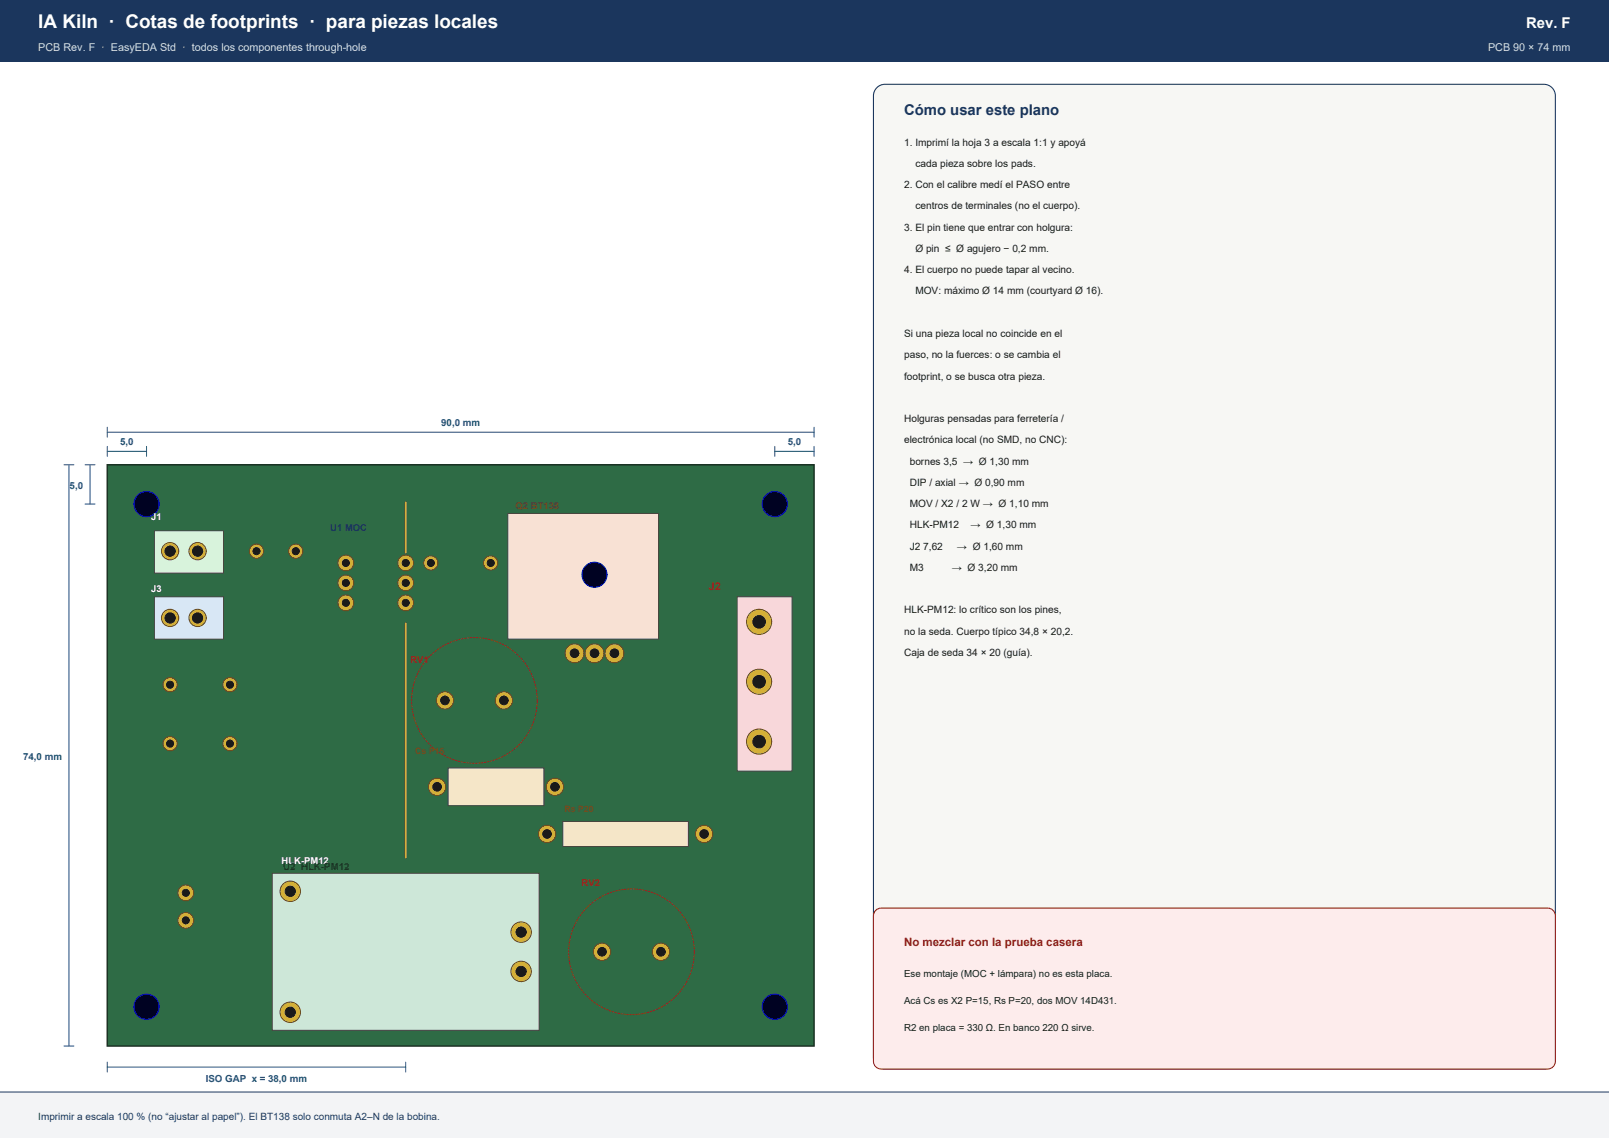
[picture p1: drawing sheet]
<svg xmlns="http://www.w3.org/2000/svg" width="420mm" height="297mm" viewBox="0 0 420 297" stroke-linecap="round" stroke-linejoin="round" font-family="sans-serif">
<path d="M0 0h420v16h-420z" fill-rule="evenodd" fill="#1b365d"/>
<path d="M0 285h420v12h-420z" fill-rule="evenodd" fill="#f3f4f6"/>
<path d="M0 285h420" fill="none" stroke="#1b365d" stroke-width=".26"/>
<path d="M28 121.3h184.5v151.7h-184.5z" fill-rule="evenodd" fill="#2e6b45" stroke="#1a3324" stroke-width=".39"/>
<path d="M105.9 131.1v13.2M105.9 162.7v61.1" fill="none" stroke="#c9a227" stroke-width=".49"/>
<path d="M40.3 138.5h18v11.1h-18z" fill-rule="evenodd" fill="#d8f3dc" stroke="#3d3d3d" stroke-width=".26"/>
<path d="M40.3 155.7h18v11.1h-18z" fill-rule="evenodd" fill="#d8e7f5" stroke="#3d3d3d" stroke-width=".26"/>
<path d="M71.1 227.9h69.7v41h-69.7z" fill-rule="evenodd" fill="#cde7d8" stroke="#3d3d3d" stroke-width=".26"/>
<path d="M132.6 134h39.3v32.8h-39.3z" fill-rule="evenodd" fill="#f8e1d4" stroke="#3d3d3d" stroke-width=".26"/>
<path d="M192.4 155.7h14.4v45.6h-14.4z" fill-rule="evenodd" fill="#f8d7da" stroke="#3d3d3d" stroke-width=".26"/>
<path d="M140.2 182.8a16.4 16.4 0 0 0-24.1-14.4 16.4 16.4 0 0 0-1.4 28.1 16.4 16.4 0 0 0 25.5-12.1v-1.6M181.2 248.4a16.4 16.4 0 0 0-24.1-14.4 16.4 16.4 0 0 0-1.4 28.1 16.4 16.4 0 0 0 25.5-12.1v-1.6" fill="none" stroke="#9b1c1c" stroke-width=".26" stroke-dasharray=".4 .4"/>
<g fill="#f5e6c8" stroke="#3d3d3d" stroke-width=".26">
<path d="M117 200.4h25v9.9h-25z" fill-rule="evenodd"/>
<path d="M146.9 214.4h32.8v6.5h-32.8z" fill-rule="evenodd"/>
</g>
<circle cx="44.4" cy="143.8" r="2.26" fill="#d4af37" stroke="#6b4f1a" stroke-width=".26"/>
<circle cx="44.4" cy="143.8" r="1.33" fill="#1a1a1a" stroke="#1a1a1a" stroke-width=".26"/>
<circle cx="51.6" cy="143.8" r="2.26" fill="#d4af37" stroke="#6b4f1a" stroke-width=".26"/>
<circle cx="51.6" cy="143.8" r="1.33" fill="#1a1a1a" stroke="#1a1a1a" stroke-width=".26"/>
<circle cx="44.4" cy="161.3" r="2.26" fill="#d4af37" stroke="#6b4f1a" stroke-width=".26"/>
<circle cx="44.4" cy="161.3" r="1.33" fill="#1a1a1a" stroke="#1a1a1a" stroke-width=".26"/>
<circle cx="51.6" cy="161.3" r="2.26" fill="#d4af37" stroke="#6b4f1a" stroke-width=".26"/>
<circle cx="51.6" cy="161.3" r="1.33" fill="#1a1a1a" stroke="#1a1a1a" stroke-width=".26"/>
<circle cx="44.4" cy="178.7" r="1.85" fill="#d4af37" stroke="#6b4f1a" stroke-width=".26"/>
<circle cx="44.4" cy="178.7" r=".92" fill="#1a1a1a" stroke="#1a1a1a" stroke-width=".26"/>
<circle cx="60" cy="178.7" r="1.85" fill="#d4af37" stroke="#6b4f1a" stroke-width=".26"/>
<circle cx="60" cy="178.7" r=".92" fill="#1a1a1a" stroke="#1a1a1a" stroke-width=".26"/>
<circle cx="44.4" cy="194.1" r="1.85" fill="#d4af37" stroke="#6b4f1a" stroke-width=".26"/>
<circle cx="44.4" cy="194.1" r=".92" fill="#1a1a1a" stroke="#1a1a1a" stroke-width=".26"/>
<circle cx="60" cy="194.1" r="1.85" fill="#d4af37" stroke="#6b4f1a" stroke-width=".26"/>
<circle cx="60" cy="194.1" r=".92" fill="#1a1a1a" stroke="#1a1a1a" stroke-width=".26"/>
<circle cx="66.9" cy="143.8" r="1.85" fill="#d4af37" stroke="#6b4f1a" stroke-width=".26"/>
<circle cx="66.9" cy="143.8" r=".92" fill="#1a1a1a" stroke="#1a1a1a" stroke-width=".26"/>
<circle cx="77.2" cy="143.8" r="1.85" fill="#d4af37" stroke="#6b4f1a" stroke-width=".26"/>
<circle cx="77.2" cy="143.8" r=".92" fill="#1a1a1a" stroke="#1a1a1a" stroke-width=".26"/>
<circle cx="48.5" cy="240.2" r="2.05" fill="#d4af37" stroke="#6b4f1a" stroke-width=".26"/>
<circle cx="48.5" cy="240.2" r=".92" fill="#1a1a1a" stroke="#1a1a1a" stroke-width=".26"/>
<circle cx="48.5" cy="233" r="2.05" fill="#d4af37" stroke="#6b4f1a" stroke-width=".26"/>
<circle cx="48.5" cy="233" r=".92" fill="#1a1a1a" stroke="#1a1a1a" stroke-width=".26"/>
<circle cx="90.3" cy="146.9" r="2.05" fill="#d4af37" stroke="#6b4f1a" stroke-width=".26"/>
<circle cx="90.3" cy="146.9" r=".92" fill="#1a1a1a" stroke="#1a1a1a" stroke-width=".26"/>
<circle cx="90.3" cy="152.1" r="2.05" fill="#d4af37" stroke="#6b4f1a" stroke-width=".26"/>
<circle cx="90.3" cy="152.1" r=".92" fill="#1a1a1a" stroke="#1a1a1a" stroke-width=".26"/>
<circle cx="90.3" cy="157.3" r="2.05" fill="#d4af37" stroke="#6b4f1a" stroke-width=".26"/>
<circle cx="90.3" cy="157.3" r=".92" fill="#1a1a1a" stroke="#1a1a1a" stroke-width=".26"/>
<circle cx="105.9" cy="146.9" r="2.05" fill="#d4af37" stroke="#6b4f1a" stroke-width=".26"/>
<circle cx="105.9" cy="146.9" r=".92" fill="#1a1a1a" stroke="#1a1a1a" stroke-width=".26"/>
<circle cx="105.9" cy="152.1" r="2.05" fill="#d4af37" stroke="#6b4f1a" stroke-width=".26"/>
<circle cx="105.9" cy="152.1" r=".92" fill="#1a1a1a" stroke="#1a1a1a" stroke-width=".26"/>
<circle cx="105.9" cy="157.3" r="2.05" fill="#d4af37" stroke="#6b4f1a" stroke-width=".26"/>
<circle cx="105.9" cy="157.3" r=".92" fill="#1a1a1a" stroke="#1a1a1a" stroke-width=".26"/>
<circle cx="112.5" cy="146.9" r="1.85" fill="#d4af37" stroke="#6b4f1a" stroke-width=".26"/>
<circle cx="112.5" cy="146.9" r=".92" fill="#1a1a1a" stroke="#1a1a1a" stroke-width=".26"/>
<circle cx="128.1" cy="146.9" r="1.85" fill="#d4af37" stroke="#6b4f1a" stroke-width=".26"/>
<circle cx="128.1" cy="146.9" r=".92" fill="#1a1a1a" stroke="#1a1a1a" stroke-width=".26"/>
<circle cx="150" cy="170.5" r="2.46" fill="#d4af37" stroke="#6b4f1a" stroke-width=".26"/>
<circle cx="150" cy="170.5" r="1.13" fill="#1a1a1a" stroke="#1a1a1a" stroke-width=".26"/>
<circle cx="155.2" cy="170.5" r="2.46" fill="#d4af37" stroke="#6b4f1a" stroke-width=".26"/>
<circle cx="155.2" cy="170.5" r="1.13" fill="#1a1a1a" stroke="#1a1a1a" stroke-width=".26"/>
<circle cx="160.4" cy="170.5" r="2.46" fill="#d4af37" stroke="#6b4f1a" stroke-width=".26"/>
<circle cx="160.4" cy="170.5" r="1.13" fill="#1a1a1a" stroke="#1a1a1a" stroke-width=".26"/>
<circle cx="116.1" cy="182.8" r="2.26" fill="#d4af37" stroke="#6b4f1a" stroke-width=".26"/>
<circle cx="116.1" cy="182.8" r="1.13" fill="#1a1a1a" stroke="#1a1a1a" stroke-width=".26"/>
<circle cx="131.5" cy="182.8" r="2.26" fill="#d4af37" stroke="#6b4f1a" stroke-width=".26"/>
<circle cx="131.5" cy="182.8" r="1.13" fill="#1a1a1a" stroke="#1a1a1a" stroke-width=".26"/>
<circle cx="114.1" cy="205.4" r="2.26" fill="#d4af37" stroke="#6b4f1a" stroke-width=".26"/>
<circle cx="114.1" cy="205.3" r="1.13" fill="#1a1a1a" stroke="#1a1a1a" stroke-width=".26"/>
<circle cx="144.8" cy="205.4" r="2.26" fill="#d4af37" stroke="#6b4f1a" stroke-width=".26"/>
<circle cx="144.8" cy="205.3" r="1.13" fill="#1a1a1a" stroke="#1a1a1a" stroke-width=".26"/>
<circle cx="142.8" cy="217.6" r="2.26" fill="#d4af37" stroke="#6b4f1a" stroke-width=".26"/>
<circle cx="142.8" cy="217.6" r="1.13" fill="#1a1a1a" stroke="#1a1a1a" stroke-width=".26"/>
<circle cx="183.8" cy="217.6" r="2.26" fill="#d4af37" stroke="#6b4f1a" stroke-width=".26"/>
<circle cx="183.8" cy="217.6" r="1.13" fill="#1a1a1a" stroke="#1a1a1a" stroke-width=".26"/>
<circle cx="136" cy="243.3" r="2.67" fill="#d4af37" stroke="#6b4f1a" stroke-width=".26"/>
<circle cx="136" cy="243.3" r="1.33" fill="#1a1a1a" stroke="#1a1a1a" stroke-width=".26"/>
<circle cx="136" cy="253.5" r="2.67" fill="#d4af37" stroke="#6b4f1a" stroke-width=".26"/>
<circle cx="136" cy="253.5" r="1.33" fill="#1a1a1a" stroke="#1a1a1a" stroke-width=".26"/>
<circle cx="75.8" cy="232.6" r="2.67" fill="#d4af37" stroke="#6b4f1a" stroke-width=".26"/>
<circle cx="75.8" cy="232.6" r="1.33" fill="#1a1a1a" stroke="#1a1a1a" stroke-width=".26"/>
<circle cx="75.8" cy="264.2" r="2.67" fill="#d4af37" stroke="#6b4f1a" stroke-width=".26"/>
<circle cx="75.8" cy="264.2" r="1.33" fill="#1a1a1a" stroke="#1a1a1a" stroke-width=".26"/>
<circle cx="157.1" cy="248.4" r="2.26" fill="#d4af37" stroke="#6b4f1a" stroke-width=".26"/>
<circle cx="157.1" cy="248.4" r="1.13" fill="#1a1a1a" stroke="#1a1a1a" stroke-width=".26"/>
<circle cx="172.5" cy="248.4" r="2.26" fill="#d4af37" stroke="#6b4f1a" stroke-width=".26"/>
<circle cx="172.5" cy="248.4" r="1.13" fill="#1a1a1a" stroke="#1a1a1a" stroke-width=".26"/>
<circle cx="198.1" cy="162.3" r="3.3" fill="#d4af37" stroke="#6b4f1a" stroke-width=".26"/>
<circle cx="198.1" cy="162.3" r="1.64" fill="#1a1a1a" stroke="#1a1a1a" stroke-width=".26"/>
<circle cx="198.1" cy="177.9" r="3.3" fill="#d4af37" stroke="#6b4f1a" stroke-width=".26"/>
<circle cx="198.1" cy="177.9" r="1.64" fill="#1a1a1a" stroke="#1a1a1a" stroke-width=".26"/>
<circle cx="198.1" cy="193.5" r="3.3" fill="#d4af37" stroke="#6b4f1a" stroke-width=".26"/>
<circle cx="198.1" cy="193.5" r="1.64" fill="#1a1a1a" stroke="#1a1a1a" stroke-width=".26"/>
<g fill="#000222" stroke="#000eee" stroke-width=".26">
<circle cx="38.2" cy="131.5" r="3.3"/>
<circle cx="202.2" cy="131.5" r="3.3"/>
<circle cx="38.2" cy="262.7" r="3.3"/>
<circle cx="202.2" cy="262.7" r="3.3"/>
<circle cx="155.2" cy="150" r="3.3"/>
</g>
<g fill="none" stroke="#1d4e89" stroke-width=".26">
<path d="M28 112.8h184.5M28 111.5v2.6M28 116.5v2.6M28 117.8h10.3M38.3 116.5v2.6M202.3 117.8h10.2M202.3 116.5v2.6M212.5 111.5v2.6M212.5 116.5v2.6M16.7 121.3h2.6M18 121.3v151.7M22.2 121.3h2.6"/>
<path d="M22.2 131.6h2.6M23.5 121.3v10.3M16.7 273h2.6M28 277.2v2.6M28 278.5h77.9M105.9 277.2v2.6"/>
</g>
<path d="M229.1 22.7l1.2-.6 .7-.1h172a3 3 0 0 1 3 3v251a3 3 0 0 1-3 3h-172a3 3 0 0 1-3-3v-251a2.99 2.99 0 0 1 1.1-2.3z" fill-rule="evenodd" fill="#f7f7f4" stroke="#1b365d" stroke-width=".28"/>
<path d="M228.6 237.6l.9-.5 .5-.1h174a2 2 0 0 1 2 2v38a2 2 0 0 1-2 2h-174a2 2 0 0 1-2-2v-38l.1-.5z" fill-rule="evenodd" fill="#fdecec" stroke="#9b1c1c" stroke-width=".28"/>
<text font-size="4.9" fill="#fff" x="10" y="7.2">IA Kiln · Cotas de footprints · para piezas locales</text>
<text font-size="3.9" fill="#fff" x="398.4" y="7.2">Rev. F</text>
<text font-size="3.9" fill="#1b365d" x="236" y="30">Cómo usar este plano</text>
<text font-size="3" fill="#9b1c1c" x="236" y="247">No mezclar con la prueba casera</text>
<g font-size="2.8" fill="#d5deec">
<text x="10" y="13.2">PCB Rev. F · EasyEDA Std · todos los componentes through-hole</text>
<text x="388.4" y="13.2">PCB 90 × 74 mm</text>
</g>
<text font-size="2.8" fill="#9b1c1c" x="185" y="154.1">J2</text>
<g font-size="2.6" fill="#1a1a1a">
<text x="236" y="38">1. Imprimí la hoja 3 a escala 1:1 y apoyá</text>
<text x="238.9" y="43.6">cada pieza sobre los pads.</text>
<text x="236" y="49.1">2. Con el calibre medí el PASO entre</text>
<text x="238.9" y="54.7">centros de terminales (no el cuerpo).</text>
<text x="236" y="60.2">3. El pin tiene que entrar con holgura:</text>
<text x="238.9" y="65.8">Ø pin ≤ Ø agujero − 0,2 mm.</text>
<text x="236" y="71.3">4. El cuerpo no puede tapar al vecino.</text>
<text x="238.9" y="76.9">MOV: máximo Ø 14 mm (courtyard Ø 16).</text>
<text x="236" y="87.9">Si una pieza local no coincide en el</text>
<text x="236" y="93.5">paso, no la fuerces: o se cambia el</text>
<text x="236" y="99.1">footprint, o se busca otra pieza.</text>
<text x="236" y="110.2">Holguras pensadas para ferretería /</text>
<text x="236" y="115.7">electrónica local (no SMD, no CNC):</text>
<text x="237.5" y="121.2">bornes 3,5 → Ø 1,30 mm</text>
<text x="237.5" y="126.8">DIP / axial → Ø 0,90 mm</text>
<text x="237.5" y="132.4">MOV / X2 / 2 W → Ø 1,10 mm</text>
<text x="237.5" y="137.9">HLK-PM12</text>
<text x="253.3" y="137.9">→ Ø 1,30 mm</text>
<text x="237.5" y="143.5">J2 7,62</text>
<text x="249.8" y="143.5">→ Ø 1,60 mm</text>
<text x="237.5" y="149">M3</text>
<text x="248.5" y="149">→ Ø 3,20 mm</text>
<text x="236" y="160.1">HLK-PM12: lo crítico son los pines,</text>
<text x="236" y="165.7">no la seda. Cuerpo típico 34,8 × 20,2.</text>
<text x="236" y="171.2">Caja de seda 34 × 20 (guía).</text>
</g>
<text font-size="2.6" fill="#1b365d" x="10" y="292.4">Imprimir a escala 100 % (no “ajustar al papel”). El BT138 solo conmuta A2–N de la bobina.</text>
<g font-size="2.5" fill="#1d4e89">
<text x="115.2" y="111.2">90,0 mm</text>
<text x="31.4" y="116.2">5,0</text>
<text x="205.6" y="116.2">5,0</text>
<text x="18.2" y="127.5">5,0</text>
<text x="6" y="198.2">74,0 mm</text>
<text x="53.7" y="282.5">ISO GAP x = 38,0 mm</text>
</g>
<g font-size="2.5" fill="#fff">
<text x="39.5" y="135.6">J1</text>
<text x="39.5" y="154.5">J3</text>
<text x="73.5" y="225.4">HLK-PM12</text>
</g>
<text font-size="2.5" fill="#5c2a1a" x="134.6" y="132.8">Q2 BT138</text>
<text font-size="2.5" fill="#1b365d" x="86.2" y="138.5">U1 MOC</text>
<g font-size="2.5" fill="#9b1c1c">
<text x="107.1" y="173">RV1</text>
<text x="151.8" y="231.2">RV2</text>
</g>
<text font-size="2.5" fill="#0b3d2a" x="73.9" y="227.1">U2 HLK-PM12</text>
<g font-size="2.5" fill="#1a1a1a">
<text x="236" y="255">Ese montaje (MOC + lámpara) no es esta placa.</text>
<text x="236" y="262">Acá Cs es X2 P=15, Rs P=20, dos MOV 14D431.</text>
<text x="236" y="269">R2 en placa = 330 Ω. En banco 220 Ω sirve.</text>
</g>
<g font-size="2.3" fill="#6b4f1a">
<text x="108.4" y="196.7">Cs P15</text>
<text x="147.3" y="211.9">Rs P20</text>
</g>
</svg>
